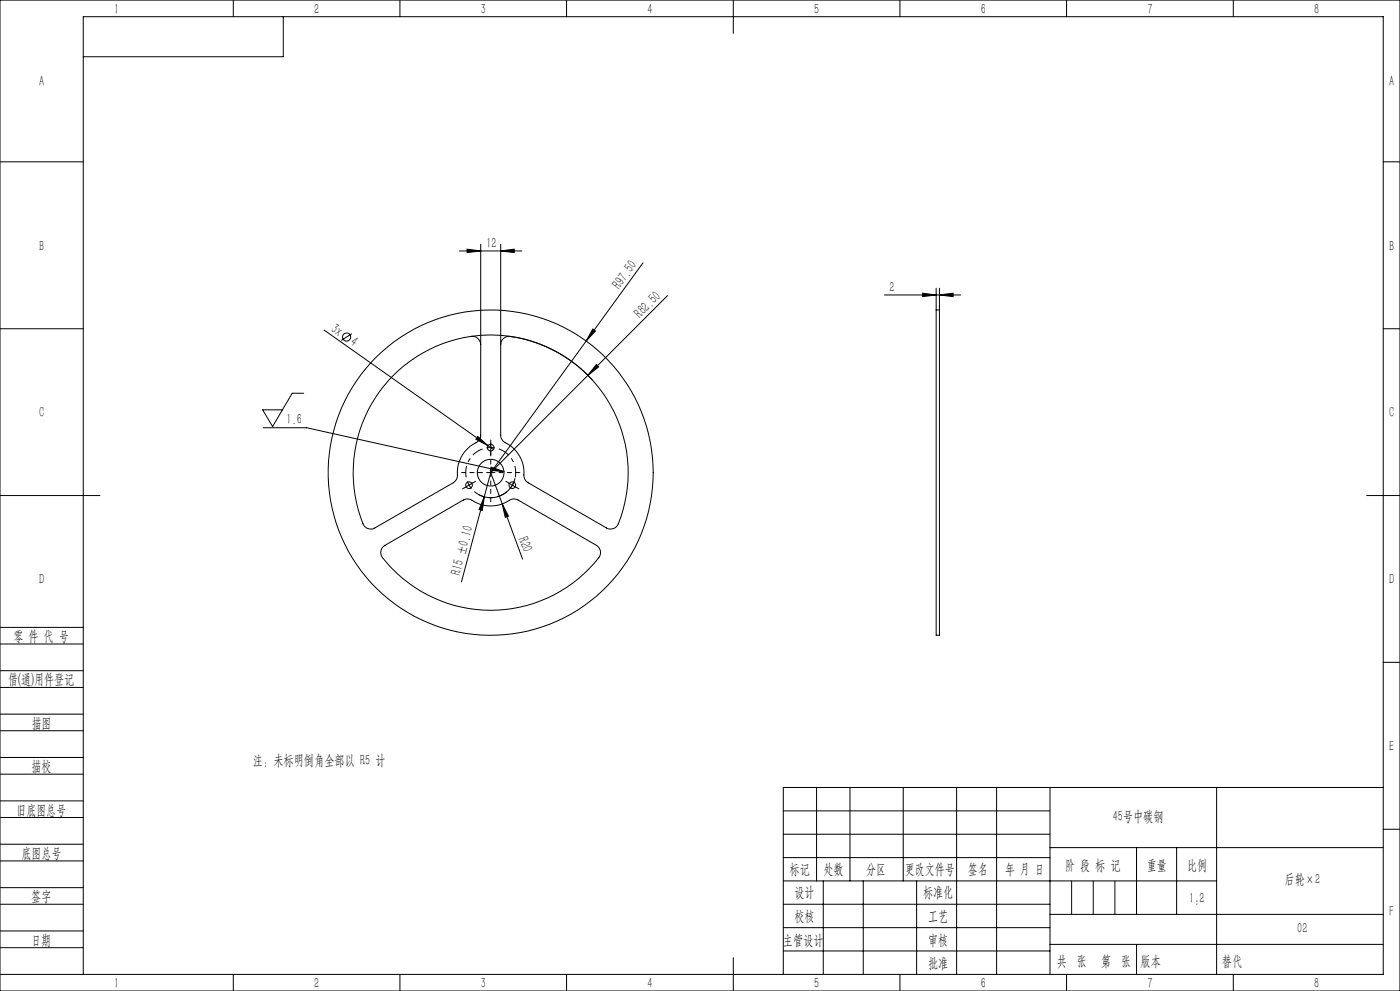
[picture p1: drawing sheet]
<svg xmlns="http://www.w3.org/2000/svg" width="420mm" height="297mm" viewBox="0 0 420 297" stroke-linecap="round" stroke-linejoin="round" font-family="sans-serif">
<g fill="none" stroke="#000" stroke-width=".3">
<path d="M0 0h420v297h-420zM70 0v5M85 5v12h-60M120 0v5M170 0v5M220 0v10M270 0v5M320 0v5M370 0v5M0 48.5h25M415 48.5h5M137.9 75.2h18.7"/>
<path d="M140.1 74.7l4.1 .5-4.1 .5zM144.2 73.2v57.2a2.51 2.51 0 0 1-1.4 2.3 10.4 10.4 0 0 0-5.6 10.3l-.3 .7-.9 1-23.5 13.5a2.48 2.48 0 0 1-3.6-1.2 41.3 41.3 0 0 1 32.5-56.2M150.2 75.2l4.1-.5v1zM150.2 73.2v57.2a2.4 2.4 0 0 0 1.4 2.3 10.4 10.4 0 0 1 5.6 10.3l.5 1 .7 .7 23.5 13.5a2.48 2.48 0 0 0 3.6-1.2 41.2 41.2 0 0 0-33-56.2l-1.4 .6a2.41 2.41 0 0 0-.9 1.9M192.9 78.8l-45.7 62.8M0 98.5h25M97.2 98.9l49.2 34.7M177.8 98.6l.8 .6-2.7 3zM200.2 88.6l-53 53M265.3 88.4h22.9M276.8 87.9l4 .5-4 .5zM280.8 92.9v97.5h1v-97.5"/>
<path d="M280.8 92.9h1M280.8 86.4v6.5M281.8 88.4l4.1-.5v1zM281.8 86.4v6.5M415 98.5h5M91.1 117.9h-3.4l-5.9 9.9-3-5h5.9M105.6 100l-3.2 2M141.4 100.8a41.2 41.2 0 0 1 36.4 13.1M141.4 100.8a2.55 2.55 0 0 1 2.8 2.5M178.9 109.3l.7 .7-3.2 2.5zM79 128.2h13l59.2 13.2M143.3 130.8l3.1 2.8-3.6-1.9z"/>
<path d="M146.4 133.6l1.6 1.1M147.3 140l3.9 1.4-4.1-.4zM0 148.5h30M145.3 148.9l-.6 4.1-1-.3zM147.2 141.6l-8.8 32.8M147.2 141.6l9.6 26M150.7 151l1.8 3.7-.9 .3zM152.6 144.8l1.1 .6M153.7 145.4l-.7 1M153.7 145.4l1.1 .6M154.2 144.3l-.5 1.1M154.5 143.3a7.5 7.5 0 0 1-11 4.9"/>
<path d="M410 148.5h10M115 163.8l24-13.9a2.56 2.56 0 0 1 2.6 .1 10.4 10.4 0 0 0 11.8-.4l1-.1 1 .4 23.5 13.5a2.49 2.49 0 0 1 .7 3.7 41.2 41.2 0 0 1-65.1-.4 2.47 2.47 0 0 1 .5-2.9zM0 193h25M0 188h25M415 198.5h5M0 206h25M0 201h25M0 219h25M0 214h25M0 232h25M0 227h25M245 236v28"/>
<path d="M255 236v28M271 236v28M287 236v56M299 236v56M315 236v56M365 236v56M415 236h-180v56M0 245h25M0 240h25M0 258h25M0 253h25M235 243h80"/>
<path d="M235 250h80M235 257h80M315 254h100M341 254v20M353 254v20M415 248.5h5M0 271h25M0 266h25M0 279h25M235 271h80M235 264h130M235 278h80"/>
<path d="M247 264v28M259 264v28M275 264v28M315 274h100M0 284h25M0 292h415v-287h-390v287M70 292v5M120 292v5M170 292v5M220 287v10M235 285h80M270 292v5"/>
<path d="M315 283h100M320 292v5M370 292v5"/>
<circle cx="104" cy="101" r="1.22"/>
<circle cx="147.2" cy="134.1" r="1"/>
<circle cx="140.7" cy="145.4" r="1"/>
<circle cx="147.2" cy="141.7" r="4"/>
<circle cx="147.2" cy="141.6" r="48.8"/>
<circle cx="153.7" cy="145.4" r="1"/>
</g>
<path d="M147.2 134.1l-1.2 .1M147.2 134.1l1.3 .1M140.7 145.4l.7 1M140.7 145.4l-.5-1.1" fill="none" stroke="#000" stroke-width=".3" stroke-dasharray="30.5 1.3 1.3 1.3" stroke-linecap="butt"/>
<path d="M144.8 134.5a7.5 7.5 0 0 0-4.9 8.6M142.3 147.3a7.5 7.5 0 0 0 9.8 0M154.6 143.1a7.5 7.5 0 0 0-4.9-8.6" fill="none" stroke="#000" stroke-width=".3" stroke-dasharray="30.5 1.3 1.3 1.3" stroke-dashoffset="27" stroke-linecap="butt"/>
<g fill="none" stroke="#000" stroke-width=".3" stroke-dasharray="30.5 1.3 1.3 1.3">
<path d="M147.2 134.1v-1.2M147.2 134.1v1.3M147.2 132.9v-1M147.2 135.4v1M139.6 146l-.8 .5M140.7 145.4l-1.1 .6M140.7 145.4l1.1-.6M141.8 144.8l.9-.5M147.2 141.6v-1.2M147.2 141.6h-1.2M147.2 141.6v1.3M147.2 141.6h1.3"/>
<path d="M152.6 144.8l-.8-.5M154.8 146l.9 .5"/>
</g>
<path d="M147.2 139.1v-6.2M144.7 141.6h-6.2M147.2 144.1v6.3M149.7 141.6h6.3" fill="none" stroke="#000" stroke-width=".3" stroke-dasharray="30.5 1.3 1.3 1.3" stroke-dashoffset="29.3"/>
<path d="M321.5 264v10M328 264v10M334.5 264v10M341 283v9" fill="none" stroke="#0a0605" stroke-width=".3"/>
<g fill="#000">
<path d="M177.8 98.6l.8 .6-2.7 3zM178.9 109.3l.7 .7-3.2 2.5zM143.3 130.8l3.1 2.8-3.6-1.9zM145.3 148.9l-.6 4.1-1-.3zM150.7 151l1.8 3.7-.9 .3zM147.3 140l3.9 1.4-4.1-.4z"/>
<path d="M140.1 74.7l4.1 .5-4.1 .5zM150.2 75.2l4.1-.5v1z"/>
<path d="M281.8 88.4l4.1-.5v1zM276.8 87.9l4 .5-4 .5z"/>
</g>
<g font-size="4.4">
<text x="34.2" y="4.1">1</text>
<text x="94.2" y="4.1">2</text>
<text x="144.2" y="4.1">3</text>
<text x="194.2" y="4.1">4</text>
<text x="244.2" y="4.1">5</text>
<text x="294.2" y="4.1">6</text>
<text x="344.2" y="4.1">7</text>
<text x="394.2" y="4.1">8</text>
<text x="11.7" y="25.9">A</text>
<text x="416.7" y="25.9">A</text>
<text x="11.7" y="75.1">B</text>
<text x="146" y="74.3">12</text>
<text x="416.7" y="75.1">B</text>
<text x="185.9" y="86.9" transform="rotate(-54 185.9 86.9)">R97.50</text>
<text x="266.9" y="87.5">2</text>
<text x="192" y="95.6" transform="rotate(-45 192 95.6)">R82.50</text>
<text x="99" y="99.1" transform="rotate(35 99 99.1)">3x</text>
<text x="104.9" y="103.2" transform="rotate(35 104.9 103.2)">4</text>
<text x="11.7" y="125.1">C</text>
<text x="416.7" y="125.1">C</text>
<text x="86" y="127">1.6</text>
<text x="155.5" y="161.5" transform="rotate(70 155.5 161.5)">R20</text>
<text x="138" y="172.7" transform="rotate(-75 138 172.7)">R15 ±0.10</text>
<text x="11.7" y="175.1">D</text>
<text x="416.7" y="175.1">D</text>
<text x="4" y="192">零 件 代 号</text>
<text x="2.5" y="205.1">借(通)用件登记</text>
<text x="9.5" y="218.1">描图</text>
<text x="416.7" y="225.1">E</text>
<text x="9.5" y="231.1">描校</text>
<text x="75.9" y="229.2">注：未标明倒角全部以 R5 计</text>
<text x="5" y="244.1">旧底图总号</text>
<text x="333.8" y="246.2">45号中碳钢</text>
<text x="6.5" y="257.1">底图总号</text>
<text x="236.9" y="261.9">标记</text>
<text x="247.1" y="261.9">处数</text>
<text x="259.9" y="261.9">分区</text>
<text x="271.5" y="261.9">更改文件号</text>
<text x="290.4" y="261.9">签名</text>
<text x="301.5" y="261.9">年 月 日</text>
<text x="319.5" y="260.6">阶 段 标 记</text>
<text x="344" y="260.6">重量</text>
<text x="356.1" y="260.6">比例</text>
<text x="238.3" y="268.9">设计</text>
<text x="276.9" y="268.9">标准化</text>
<text x="385.3" y="264.8">后轮×2</text>
<text x="9.4" y="270.1">签字</text>
<text x="356.8" y="270.7">1:2</text>
<text x="416.8" y="274.4">F</text>
<text x="238.3" y="276.1">校核</text>
<text x="278.4" y="276">工艺</text>
<text x="389.2" y="279.6">02</text>
<text x="9.4" y="283.2">日期</text>
<text x="234.9" y="283.3">主管设计</text>
<text x="278.4" y="283.3">审核</text>
<text x="278.4" y="290.2">批准</text>
<text x="317.1" y="289.4">共 张</text>
<text x="330.3" y="289.4">第 张</text>
<text x="342.1" y="289.4">版本</text>
<text x="34.2" y="296.1">1</text>
<text x="94.2" y="296.1">2</text>
<text x="144.2" y="296.1">3</text>
<text x="194.2" y="296.1">4</text>
<text x="244.2" y="296.1">5</text>
<text x="294.2" y="296.1">6</text>
<text x="344.2" y="296.1">7</text>
<text x="394.2" y="296.1">8</text>
</g>
<text font-size="4.4" fill="#0a0605" x="366.6" y="289.4">替代</text>
</svg>
